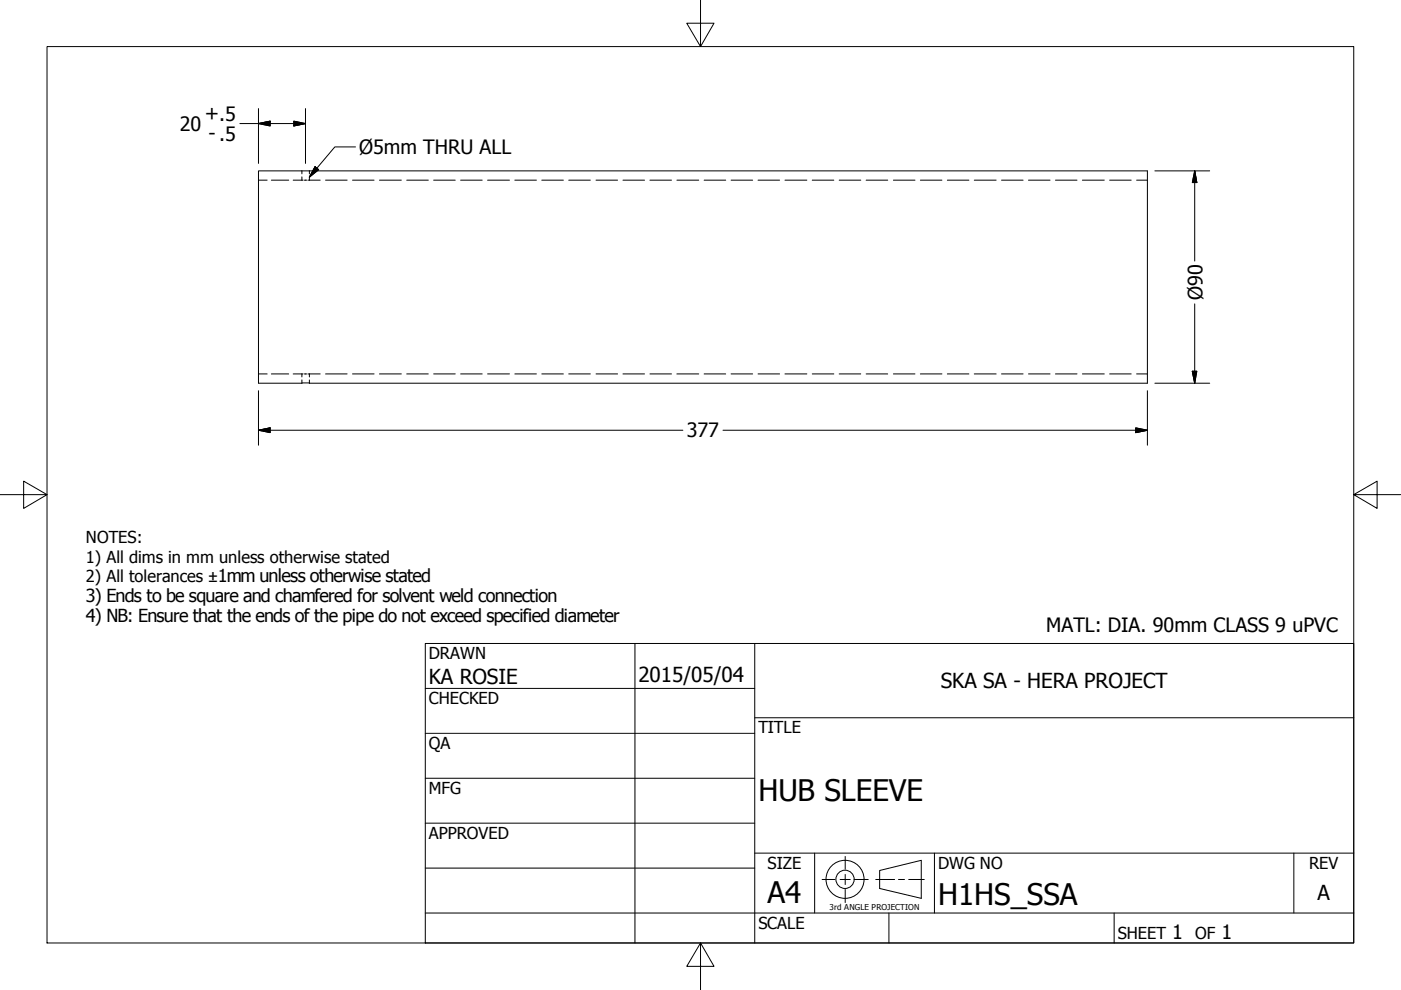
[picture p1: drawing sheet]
<svg xmlns="http://www.w3.org/2000/svg" width="297mm" height="210mm" viewBox="0 0 297 210" stroke-linecap="round" stroke-linejoin="round" font-family="sans-serif">
<!-- layer: Visible (ANSI) -->
<path d="M54.8 36.2h188.5v45.1h-188.5z" fill="none" stroke="#000" stroke-width=".21"/>
<!-- layer: Hidden (ANSI) -->
<g fill="none" stroke="#000" stroke-width=".21">
<path d="M54.8 38.2h1.8M57.5 38.2h3.7M62.2 38.2h1.8M64 38.2h.3M64 36.2v.7M64 37.5v.7M64.5 38.2h.5M65.3 38.2h.3M65.6 38.2h2.3M65.6 36.2v.7M65.6 37.5v.7M69 38.2h4.6"/>
<path d="M74.7 38.2h4.6M80.5 38.2h4.6M86.2 38.2h4.6M91.9 38.2h4.6M97.7 38.2h4.5M103.4 38.2h4.6M109.2 38.2h4.5M114.9 38.2h4.5M120.6 38.2h4.6M126.4 38.2h4.5M132.1 38.2h4.6M137.8 38.2h4.6"/>
<path d="M143.5 38.2h4.6M149.3 38.2h4.6M155 38.2h4.6M160.7 38.2h4.6M166.4 38.2h4.7M172.2 38.2h4.6M177.9 38.2h4.6M183.6 38.2h4.6M189.4 38.2h4.6M195.1 38.2h4.6M200.9 38.2h4.5M206.6 38.2h4.6"/>
<path d="M212.3 38.2h4.6M218.1 38.2h4.5M223.8 38.2h4.5M229.5 38.2h4.6M235.3 38.2h4.5M241 38.2h2.3M54.8 79.3h1.8M57.5 79.3h3.7M62.2 79.3h1.8M64 79.3h.3M64 79.3v.6M64.5 79.3h.5"/>
<path d="M65.3 79.3h.3M65.6 79.3h2.3M65.6 79.3v.6M69 79.3h4.6M74.7 79.3h4.6M80.5 79.3h4.6M86.2 79.3h4.6M91.9 79.3h4.6M97.7 79.3h4.5M103.4 79.3h4.6M109.2 79.3h4.5M114.9 79.3h4.5"/>
<path d="M120.6 79.3h4.6M126.4 79.3h4.5M132.1 79.3h4.6M137.8 79.3h4.6M143.5 79.3h4.6M149.3 79.3h4.6M155 79.3h4.6M160.7 79.3h4.6M166.4 79.3h4.7M172.2 79.3h4.6M177.9 79.3h4.6M183.6 79.3h4.6"/>
<path d="M189.4 79.3h4.6M195.1 79.3h4.6M200.9 79.3h4.5M206.6 79.3h4.6M212.3 79.3h4.6M218.1 79.3h4.5M223.8 79.3h4.5M229.5 79.3h4.6M235.3 79.3h4.5M241 79.3h2.3M64 80.6v.7M65.6 80.6v.7"/>
</g>
<!-- layer: Border (ANSI) -->
<path d="M148.5 -.1v10l-2.9-5h5.8l-2.9 5M10 9.9h277v190h-277zM0 104.9h10l-5-2.9v5.8l5-2.9M287 104.9l5 2.9v-5.8l-5 2.9h10M148.5 199.9l2.9 5h-5.8l2.9-5v10" fill="none" stroke="#000" stroke-width=".21"/>
<!-- layer: Title (ANSI) -->
<g fill="none" stroke="#000" stroke-width=".21">
<path d="M90.2 136.4h196.8v63.5h-196.8zM134.6 136.4v63.5M160 136.4v63.5M90.2 146h69.8M90.2 155.5h69.8M160 152.2h127M90.2 165h69.8M90.2 174.5h69.8M90.2 193.6h196.8M90.2 184.1h69.8M160 180.9h127M172.7 180.9v12.7"/>
<path d="M188.5 193.6v6.3M198.1 180.9v12.7M236.2 193.6v6.3M274.3 180.9v12.7"/>
</g>
<!-- layer: Sketch Geometry (ANSI) -->
<g fill="none" stroke="#000" stroke-width=".21">
<path d="M174.3 186.5h2.7M178.1 186.5h2.2M179.2 181.6v2.7M179.2 185.4v2.2M179.2 188.6v2.8M181.3 186.5h2.8M185.7 186.5h4M186.5 184.6l8.8-2.2v8.1l-8.8-2.1zM190.5 186.5h1.3M192.7 186.5h3.3"/>
<circle cx="179.2" cy="186.4" r="4"/>
<circle cx="179.2" cy="186.4" r="1.94"/>
</g>
<!-- layer: Dimension (ANSI) -->
<g fill="none" stroke="#000" stroke-width=".21">
<path d="M50.9 26.2h13.9M54.8 26.2l2.5-.5v1zM54.8 23v11.6M62.3 25.7l2.5 .5-2.5 .5zM64.8 23v11.6M244.9 36.2h11.6M253.3 36.2l.4 2.5h-.9zM253.3 36.2v19.1M252.8 78.7h.9l-.4 2.6zM253.3 64.4v16.9M54.8 91.2l2.5-.5v1zM54.8 82.8v11.6"/>
<path d="M54.8 91.2h90M153.3 91.2h90M240.8 90.7l2.5 .5-2.5 .5zM243.3 82.8v11.6M244.9 81.3h11.6"/>
</g>
<path d="M54.8 26.2l2.5-.5zM54.8 26.2l2.5-.5v1zM62.3 26.7l2.5-.5zM62.3 25.7l2.5 .5-2.5 .5zM253.3 36.2l.4 2.5zM253.3 36.2l.4 2.5h-.9zM252.8 78.7l.5 2.6zM252.8 78.7h.9l-.4 2.6zM54.8 91.2l2.5-.5zM54.8 91.2l2.5-.5v1zM240.8 91.7l2.5-.5zM240.8 90.7l2.5 .5-2.5 .5z" fill="#000" stroke="#000" stroke-width=".21"/>
<!-- layer: Symbol (ANSI) -->
<path d="M66.8 35.3l.8 .7-2 1.6zM75.4 31.2h-4.4l-5.4 6.4" fill="none" stroke="#000" stroke-width=".21"/>
<path d="M66.8 35.3l-1.2 2.3zM66.8 35.3l.8 .7-2 1.6z" fill="#000" stroke="#000" stroke-width=".21"/>
<g font-size="6.3">
<text x="160.8" y="169.8">HUB SLEEVE</text>
<text x="162.8" y="191.4">A4</text>
<text x="198.9" y="191.9">H1HS_SSA</text>
</g>
<g font-size="4.4">
<text x="90.9" y="145.1">KA ROSIE</text>
<text x="135.4" y="144.5">2015/05/04</text>
<text x="199.5" y="145.9">SKA SA - HERA PROJECT</text>
<text x="279.3" y="190.7">A</text>
</g>
<g font-size="4.2">
<text x="38.1" y="27.7">20</text>
<text x="43.4" y="25.4">+.5</text>
<text x="44.2" y="29.6">- .5</text>
<text x="76.1" y="32.7">Ø5mm THRU ALL</text>
<text x="255" y="63.7" transform="rotate(-90 255 63.7)">Ø90</text>
<text x="145.6" y="92.7">377</text>
<text x="221.8" y="134.1">MATL: DIA. 90mm CLASS 9 uPVC</text>
<text x="248.5" y="199.1">1</text>
<text x="259" y="199.1">1</text>
</g>
<g font-size="3.8">
<text x="18.2" y="127.7">3) Ends to be square and chamfered for solvent weld connection</text>
<text x="18.2" y="131.9">4) NB: Ensure that the ends of the pipe do not exceed specified diameter</text>
</g>
<g font-size="3.5">
<text x="18.2" y="115.1">NOTES:</text>
<text x="18.2" y="119.3">1) All dims in mm unless otherwise stated</text>
<text x="18.2" y="123.5">2) All tolerances ±1mm unless otherwise stated</text>
<text x="90.9" y="139.7">DRAWN</text>
<text x="90.9" y="149.3">CHECKED</text>
<text x="160.8" y="155.5">TITLE</text>
<text x="90.9" y="158.8">QA</text>
<text x="90.9" y="168.3">MFG</text>
<text x="90.9" y="177.8">APPROVED</text>
<text x="162.8" y="184.2">SIZE</text>
<text x="198.9" y="184.2">DWG NO</text>
<text x="277.6" y="184.2">REV</text>
<text x="160.8" y="196.9">SCALE</text>
<text x="237" y="199.1">SHEET</text>
<text x="253.4" y="199.1">OF</text>
</g>
<text font-size="1.7" x="175.9" y="192.9">3rd ANGLE PROJECTION</text>
</svg>
